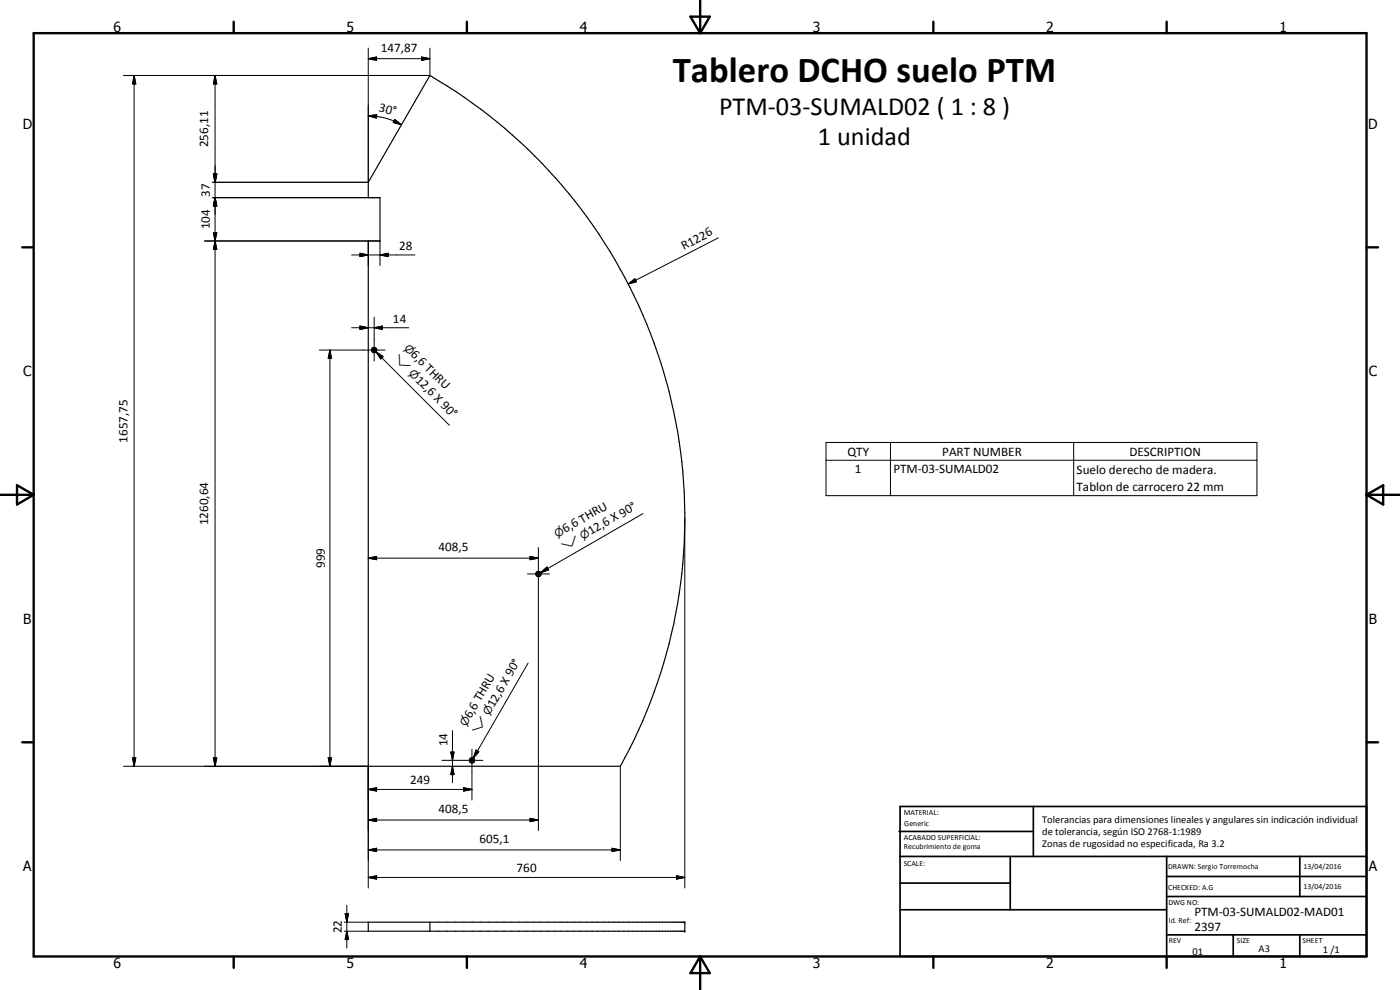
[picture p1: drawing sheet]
<svg xmlns="http://www.w3.org/2000/svg" width="420mm" height="297mm" viewBox="0 0 420 297" stroke-linecap="round" stroke-linejoin="round" font-family="sans-serif">
<g fill="none" stroke="#000" stroke-width=".35">
<path d="M129 22.6a153.3 153.3 0 0 1 57.2 207.3h-75.7v-157.6h3.5v-13h-3.5v-4.6zM110.5 276.7h95v2.7h-95zM129 276.7v2.7"/>
<circle cx="112.3" cy="105" r=".41"/>
<circle cx="112.3" cy="105" r=".79"/>
<circle cx="161.6" cy="172.2" r=".42"/>
<circle cx="161.6" cy="172.2" r=".79"/>
<circle cx="141.6" cy="228.1" r=".42"/>
<circle cx="141.7" cy="228.2" r=".78"/>
</g>
<g fill="#000">
<circle cx="205.5" cy="276.7" r=".18"/>
<circle cx="205.5" cy="279.4" r=".18"/>
</g>
<g fill="none" stroke="#000" stroke-width=".71">
<path d="M10.1 9.9h400v277.1h-400zM70.1 6.5v3.4M140.1 6.5v3.4M207.2 5h5.8l-2.9 4.9zM210.1 0v9.9M280.1 6.5v3.4M350.1 6.5v3.4M6.7 74.2h3.4M410.1 74.2h3.5M.1 148.5h10M5.1 145.6l5 2.9-5 2.9zM410.1 148.5h10"/>
<path d="M410.1 148.5l5-2.9v5.8zM6.7 222.7h3.4M410.1 222.7h3.5M70.1 287v3.4M140.1 287v3.4M210.1 287v10M210.1 287l2.9 5h-5.8zM280.1 287v3.4M350.1 287v3.4"/>
</g>
<g fill="none" stroke="#000" stroke-width=".51">
<path d="M269.8 249.5h40.3M270.1 242h140v45h-140zM270.1 257h140M303.2 257v16M310.1 242v15M350.1 257v30M390.1 257v12M270.1 265h33.1M270.1 273h80M350.1 269h60M350.1 263h60M350.1 280.5h60"/>
<path d="M370.1 280.5v6.5M390.1 280.5v6.5"/>
</g>
<g fill="none" stroke="#000" stroke-width=".3">
<path d="M110.5 17.6l2.5-.5v1zM110.5 14.4v40.3h-46.7M110.5 17.6h18.5M126.5 17.1l2.5 .5-2.5 .5zM129 14.4v8.2h-91.9M40.2 22.6l.6 2.6h-1zM40.2 22.6v207.3M64.5 22.6l.6 2.6h-1.1zM64.5 22.6v207.3M110.5 34.8l2.6-.4-.1 1zM110.5 34.8l4.6 .5 3.2 1 2.2 1.1M118.5 35.9l2 1.5-2.5-.7z"/>
<path d="M63.8 59.3h50.2M64 52.2h1.1l-.6 2.5zM64.5 59.3l.6 2.5h-1.1zM61.4 72.3h52.6v7.4M64 69.8h1.1l-.6 2.5zM64 69.8l1.1 5h-1.1l1.1-5zM64.5 72.3l.6 2.5h-1.1zM105.5 76.5h19M108 76l2.5 .5-2.5 .5zM110.5 72.3v7.4M114 76.5l2.5-.5v1zM215.5 71.4l-27 13.8"/>
<path d="M105.5 98.3h17.2M108 97.8l2.5 .5-2.5 .5zM112.3 98.3l2.5-.5v1zM112.3 95.2v13.1M188.5 85.2l2-1.5 .5 .8zM95.8 105h19.8M99 105l.5 2.5h-1zM99 105v124.9M112.8 105.6l2.2 1.4-.8 .7zM112.8 105.6l22.1 22M247.9 132.8h129.3v15.9h-129.3zM247.9 138.1h129.3"/>
<path d="M267.2 132.8v15.9M322.2 132.8v15.9M193 154.1l-30.7 17.7M205.5 155.3v111.1M110.5 167.5l2.5-.5v.9zM110.5 167.5h51.1M158.3 172.2h6.6M159.1 167l2.5 .5-2.5 .4zM161.6 164.3v84.9M162.3 171.8l1.9-1.7 .5 .9zM158.5 199l-16.4 28.5M135.8 219.2v15.7"/>
<path d="M37.1 229.9h73.4v36.5M39.8 227.4h1l-.6 2.5zM64 227.4h1.1l-.6 2.5zM98.5 227.4h1l-.5 2.5zM110.5 236.9l2.5-.6v1.1zM110.5 236.9h31.1M132.6 228.1h12.3M135.3 225.6h1l-.5 2.5zM135.8 229.9l.5 2.5h-1zM139.1 236.3l2.5 .6-2.5 .5zM141.6 224.8v15.2M142.9 225l.8 .6-1.6 1.9z"/>
<path d="M186.2 229.9v28.3M110.5 255l2.5-.5v1zM110.5 246l2.5-.5v1zM110.5 255h75.7M110.5 246h51.1M159.1 245.5l2.5 .5-2.5 .5zM183.7 254.5l2.5 .5-2.5 .5zM103.3 279.4h7.2M103.3 276.7h7.2M103.6 274.2h1l-.5 2.5zM104.1 279.4l.5 2.5h-1zM104.1 271.7v12.7"/>
<path d="M110.5 263.3l2.5-.5v1zM110.5 263.3h95M203 262.8l2.5 .5-2.5 .5z"/>
</g>
<g fill="#000">
<path d="M110.5 17.6l2.5-.5v1zM126.5 17.1l2.5 .5-2.5 .5zM40.2 22.6l.6 2.6h-1zM64.5 22.6l.6 2.6h-1.1zM110.5 34.8l2.6-.4-.1 1zM118.5 35.9l2 1.5-2.5-.7zM64 52.2h1.1l-.6 2.5zM64 69.8h1.1l-.6 2.5zM64.5 72.3l.6 2.5h-1.1zM64.5 59.3l.6 2.5h-1.1zM108 76l2.5 .5-2.5 .5zM114 76.5l2.5-.5v1z"/>
<path d="M108 97.8l2.5 .5-2.5 .5zM112.3 98.3l2.5-.5v1zM188.5 85.2l2-1.5 .5 .8zM99 105l.5 2.5h-1zM112.8 105.6l2.2 1.4-.8 .7zM110.5 167.5l2.5-.5v.9zM159.1 167l2.5 .5-2.5 .4zM162.3 171.8l1.9-1.7 .5 .9zM39.8 227.4h1l-.6 2.5zM64 227.4h1.1l-.6 2.5zM98.5 227.4h1l-.5 2.5zM110.5 236.9l2.5-.6v1.1z"/>
<path d="M135.3 225.6h1l-.5 2.5zM135.8 229.9l.5 2.5h-1zM139.1 236.3l2.5 .6-2.5 .5zM142.9 225l.8 .6-1.6 1.9zM110.5 255l2.5-.5v1zM110.5 246l2.5-.5v1zM159.1 245.5l2.5 .5-2.5 .5zM183.7 254.5l2.5 .5-2.5 .5zM103.6 274.2h1l-.5 2.5zM110.5 263.3l2.5-.5v1zM203 262.8l2.5 .5-2.5 .5zM104.1 279.4l.5 2.5h-1z"/>
</g>
<text font-size="11" x="201.9" y="24.6">Tablero DCHO suelo PTM</text>
<g font-size="7.9">
<text x="215.8" y="34.5">PTM-03-SUMALD02 ( 1 : 8 )</text>
<text x="245.5" y="43.5">1 unidad</text>
</g>
<g font-size="4.2">
<text x="34" y="9.6">6</text>
<text x="104" y="9.6">5</text>
<text x="174" y="9.6">4</text>
<text x="244" y="9.6">3</text>
<text x="314" y="9.6">2</text>
<text x="384" y="9.6">1</text>
<text x="6.8" y="38.7">D</text>
<text x="410.6" y="38.7">D</text>
<text x="7" y="112.9">C</text>
<text x="410.8" y="112.9">C</text>
<text x="7" y="187.1">B</text>
<text x="410.8" y="187.1">B</text>
<text x="7" y="261.4">A</text>
<text x="410.8" y="261.4">A</text>
<text x="34" y="290.4">6</text>
<text x="104" y="290.4">5</text>
<text x="174" y="290.4">4</text>
<text x="244" y="290.4">3</text>
<text x="314" y="290.4">2</text>
<text x="384" y="290.4">1</text>
</g>
<g font-size="3.9">
<text x="114.3" y="15.5">147,87</text>
<text x="113.5" y="33.3" transform="rotate(15 113.5 33.3)">30°</text>
<text x="62.5" y="44.2" transform="rotate(-90 62.5 44.2)">256,11</text>
<text x="63" y="59" transform="rotate(-90 63 59)">37</text>
<text x="63" y="68.8" transform="rotate(-90 63 68.8)">104</text>
<text x="119.8" y="75">28</text>
<text x="205.2" y="75" transform="rotate(-27 205.2 75)">R1226</text>
<text x="117.9" y="96.9">14</text>
<text x="123.1" y="106.6" transform="rotate(45 123.1 106.6)">6,6 THRU</text>
<text x="124.4" y="114.2" transform="rotate(45 124.4 114.2)">12,6 X 90°</text>
<text x="38.2" y="132.8" transform="rotate(-90 38.2 132.8)">1657,75</text>
<text x="254.3" y="136.7">QTY</text>
<text x="282.8" y="136.7">PART NUMBER</text>
<text x="339" y="136.7">DESCRIPTION</text>
<text x="256.6" y="142">1</text>
<text x="268.1" y="142">PTM-03-SUMALD02</text>
<text x="323.1" y="142.1">Suelo derecho de madera.</text>
<text x="323.1" y="147.4">Tablon de carrocero 22 mm</text>
<text x="62.5" y="157.6" transform="rotate(-90 62.5 157.6)">1260,64</text>
<text x="169.7" y="160" transform="rotate(-30 169.7 160)">6,6 THRU</text>
<text x="177.3" y="160.7" transform="rotate(-30 177.3 160.7)">12,6 X 90°</text>
<text x="131.6" y="165.4">408,5</text>
<text x="97.5" y="170.5" transform="rotate(-90 97.5 170.5)">999</text>
<text x="141.3" y="215.8" transform="rotate(-60 141.3 215.8)">6,6 THRU</text>
<text x="148.2" y="212.5" transform="rotate(-60 148.2 212.5)">12,6 X 90°</text>
<text x="134.3" y="223.9" transform="rotate(-90 134.3 223.9)">14</text>
<text x="123.1" y="235.3">249</text>
<text x="131.6" y="244">408,5</text>
<text x="143.9" y="252.9">605,1</text>
<text x="155.1" y="261.7">760</text>
<text x="358.5" y="275">PTM-03-SUMALD02-MAD01</text>
<text x="102.6" y="280" transform="rotate(-90 102.6 280)">22</text>
<text x="358.5" y="279.4">2397</text>
</g>
<g font-size="3.3">
<text x="118" y="107.7" transform="rotate(45 118 107.7)">w</text>
<text x="121.1" y="104.6" transform="rotate(45 121.1 104.6)">n</text>
<text x="122.5" y="112.2" transform="rotate(45 122.5 112.2)">n</text>
<text x="167.2" y="161.5" transform="rotate(-30 167.2 161.5)">n</text>
<text x="169.4" y="165.2" transform="rotate(-30 169.4 165.2)">w</text>
<text x="174.9" y="162.1" transform="rotate(-30 174.9 162.1)">n</text>
<text x="146.8" y="215" transform="rotate(-60 146.8 215)">n</text>
<text x="139.9" y="218.2" transform="rotate(-60 139.9 218.2)">n</text>
<text x="143.6" y="220.4" transform="rotate(-60 143.6 220.4)">w</text>
</g>
<g font-size="3.1">
<text x="312.7" y="246.8">Tolerancias para dimensiones lineales y angulares sin indicación individual</text>
<text x="312.7" y="250.4">de tolerancia, según ISO 2768-1:1989</text>
<text x="312.7" y="254">Zonas de rugosidad no especificada, Ra 3.2</text>
<text x="357.9" y="286.4">01</text>
<text x="377.7" y="285.6">A3</text>
<text x="397" y="285.9">1 /1</text>
</g>
<g font-size="2.4">
<text x="271.2" y="244.4">MATERIAL:</text>
<text x="271.3" y="252">ACABADO SUPERFICIAL:</text>
<text x="271.4" y="247.9">Generic</text>
<text x="271.3" y="254.6">Recubrimiento de goma</text>
<text x="271.2" y="259.7">SCALE:</text>
<text x="350.6" y="260.8">DRAWN: Sergio Torremocha</text>
<text x="391.2" y="260.6">13/04/2016</text>
<text x="350.6" y="267">CHECKED: A.G</text>
<text x="391.2" y="266.7">13/04/2016</text>
<text x="350.6" y="271.4">DWG NO:</text>
<text x="350.8" y="276.9">Id. Ref:</text>
<text x="350.8" y="282.8">REV</text>
<text x="371.2" y="282.9">SIZE</text>
<text x="390.9" y="282.9">SHEET</text>
</g>
</svg>
